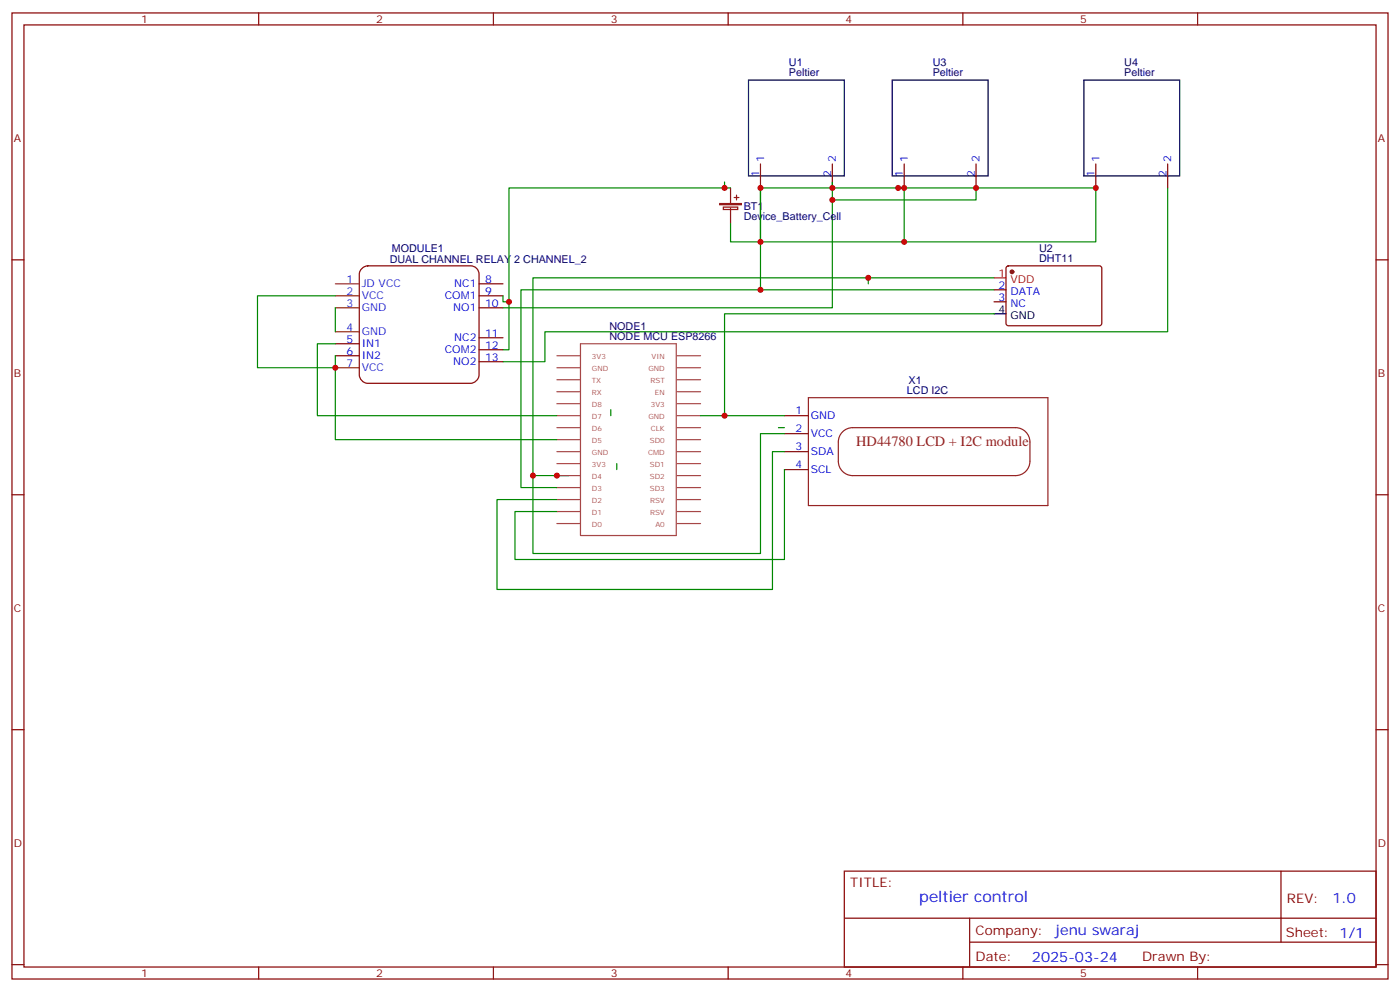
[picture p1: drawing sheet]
<svg xmlns="http://www.w3.org/2000/svg" width="412mm" height="292mm" viewBox="0 0 412 292" stroke-linecap="round" stroke-linejoin="round" font-family="sans-serif">
<g fill="none" stroke="#870000" stroke-width=".35">
<path d="M3.5 3.8h405.4v284.3h-405.4zM7.1 7.3h398.2v277.3h-398.2zM76.2 3.8v3.5M145.3 3.8v3.5M214.5 3.8v3.5M283.6 3.8v3.5M352.8 3.8v3.5M215.2 55.3v3.5M224 48.3v7M245.2 48.3v7M266.3 48.3v7M287.5 48.3v7"/>
<path d="M322.8 48.3v7M344 48.3v7M3.5 76.5h3.6M106.5 79.2l.8-.7 1-.3h30.3a2.47 2.47 0 0 1 2.5 2.5v29.6a2.64 2.64 0 0 1-2.5 2.5h-30.3a2.64 2.64 0 0 1-2.5-2.5v-29.6zM215.2 62.4v3.5M296.6 78.5l.4-.3 27.1 .1 .5 .7-.1 16.5-.7 .4-27-.1-.5-.6v-16.2zM405.3 76.5h3.6M141.1 83.5h7.1M141.1 87.1h7.1M141.1 90.6h7.1M141.1 99.4h7.1M292.8 85.3h3.5"/>
<path d="M292.8 88.8h3.5M98.8 101.2h7M98.8 104.7h7M141.1 106.5h7.1M141.1 102.9h7.1M231.1 122.3h7M231.1 127.6h7M231.1 132.9h7M231.1 138.2h7M3.5 145.6h3.6M405.3 145.6h3.6M3.5 214.8h3.6"/>
<path d="M405.3 214.8h3.6M248.7 256.4h156.6v28.2h-156.6zM377.3 256.4v20.9M248.7 270.2h156.5M285.6 277.3h119.6M285.6 270.2v14.2M3.5 283.9h3.6M76.2 284.6v3.5M145.3 284.6v3.5M214.5 284.6v3.5M283.6 284.6v3.5M352.8 284.6v3.5"/>
<path d="M405.3 283.9h3.6"/>
</g>
<path d="M238.1 117.1h70.6v31.7h-70.6zM247.9 127.4a4.2 4.2 0 0 1 3.3-1.5h48a4.2 4.2 0 0 1 4.2 4.2v5.6a4.2 4.2 0 0 1-4.2 4.3h-48a4.2 4.2 0 0 1-4.3-4.3v-5.6a4.2 4.2 0 0 1 1-2.7z" fill="none" stroke="#8c2424" stroke-width=".35"/>
<path d="M98.8 97.6h7M98.8 87.1h7M98.8 90.6h7M98.8 108.2h7" fill="none" stroke="#930" stroke-width=".35"/>
<path d="M98.8 83.5h7" fill="none" stroke="#933" stroke-width=".35"/>
<circle cx="298.1" cy="80" r=".53" fill="#870000" stroke="#870000" stroke-width=".35"/>
<path d="M292.8 81.8h3.5" fill="none" stroke="#f00" stroke-width=".35"/>
<path d="M220.5 23.6h28.2v28.2h-28.2zM262.8 23.6h28.2v28.2h-28.2zM319.3 23.6h28.2v28.2h-28.2zM292.8 92.4h3.5" fill="none" stroke="#000" stroke-width=".35"/>
<g fill="none" stroke="#008700" stroke-width=".35">
<path d="M213.4 53.6v1.7M215.2 55.3h-65.3v33.5h-1.7v-1.7M224 55.3v15.9h-8.8v-5.3M245.2 53.6v37h-97M264.6 55.3h1.7v15.9h-42.3M287.5 55.3v3.5h-42.3M344 55.3v42.3h-183.5v8.9h-12.3M266.3 71.2h56.5v-15.9h-98.8v30M98.8 87.1h-23v21.1h23M98.8 90.6v7M149.9 88.8v14.1h-1.7M255.8 81.8v1.7"/>
<path d="M292.8 81.8h-135.8v58.2M292.8 85.3h-139.3v58.2h10.5M292.8 92.4h-79.4v29.9M98.8 101.2h-5.3v21.1h70.5M98.8 104.7v24.7h65.2M179.9 120.6v1.7M181.7 136.5v1.7M206.4 122.3h24.7M229.3 125.9h1.8M231.1 127.6h-7.1v35.3h-67v-22.9h10.6M231.1 138.2v26.5h-79.4v-14.1h12.3M231.1 132.9h-3.6v40.6h-81.1v-26.5h17.6"/>
</g>
<g fill="none" stroke="#a64a4a" stroke-width=".35">
<path d="M164 104.7h7M164 118.8h7M164 115.3h7M164 108.2h7M164 111.8h7M171 101.2h28.2v56.4h-28.2zM199.4 104.7h7M199.4 118.8h7M199.4 115.3h7M199.4 108.2h7M199.4 111.8h7M164 136.5h7"/>
<path d="M164 125.9h7M164 132.9h7M164 140h7M164 129.4h7M164 122.3h7M199.4 136.5h7M199.4 125.9h7M199.4 132.9h7M199.4 140h7M199.4 129.4h7M199.4 122.3h7M164 154.1h7"/>
<path d="M164 150.6h7M164 147h7M164 143.5h7M199.4 154.1h7M199.4 150.6h7M199.4 147h7M199.4 143.5h7"/>
</g>
<path d="M212 59.9h6.4v.4h-6.4zM215.2 58.8v1.1M216.3 58.1h1.4M217 57.4v1.4M213.1 61h4.2v.7h-4.2zM215.2 61.3v1.1" fill="none" stroke="#a10000" stroke-width=".35"/>
<g fill="#c00">
<circle cx="164" cy="140" r=".88"/>
<circle cx="157" cy="140" r=".88"/>
<circle cx="213.4" cy="122.3" r=".88"/>
<circle cx="98.8" cy="108.2" r=".88"/>
<circle cx="245.2" cy="55.3" r=".88"/>
<circle cx="245.2" cy="58.8" r=".88"/>
<circle cx="255.8" cy="81.8" r=".88"/>
<circle cx="213.4" cy="55.3" r=".88"/>
<circle cx="149.9" cy="88.8" r=".88"/>
<circle cx="224" cy="71.2" r=".88"/>
<circle cx="266.3" cy="55.3" r=".88"/>
<circle cx="224" cy="85.3" r=".88"/>
<circle cx="287.5" cy="55.3" r=".88"/>
<circle cx="224" cy="55.3" r=".88"/>
<circle cx="264.6" cy="55.3" r=".88"/>
<circle cx="266.3" cy="71.2" r=".88"/>
<circle cx="322.8" cy="55.3" r=".88"/>
</g>
<text font-size="4.6" fill="#00f" x="270.8" y="265.4">peltier control</text>
<text font-size="4.2" fill="#8d2323" x="252.2" y="131.2">HD44780 LCD + I2C module</text>
<g font-size="4.2" fill="#00f">
<text x="392.5" y="265.7">1.0</text>
<text x="310.9" y="275.2">jenu swaraj</text>
<text x="304" y="283">2025-03-24</text>
</g>
<g font-size="3.9" fill="#800">
<text x="250.5" y="261">TITLE:</text>
<text x="379.1" y="265.7">REV:</text>
<text x="287.4" y="275.2">Company:</text>
<text x="378.7" y="275.8">Sheet: 1/1</text>
<text x="287.4" y="282.9">Date:</text>
<text x="336.4" y="282.9">Drawn By:</text>
</g>
<g font-size="3.2" fill="#800">
<text x="41.6" y="6.8">1</text>
<text x="110.8" y="6.8">2</text>
<text x="179.9" y="6.8">3</text>
<text x="249.1" y="6.8">4</text>
<text x="318.2" y="6.8">5</text>
<text x="4.1" y="41.9">A</text>
<text x="405.9" y="41.9">A</text>
<text x="4.1" y="111.1">B</text>
<text x="405.9" y="111.1">B</text>
<text x="4.1" y="180.2">C</text>
<text x="405.9" y="180.2">C</text>
<text x="4.1" y="249.3">D</text>
<text x="405.9" y="249.3">D</text>
<text x="41.6" y="287.6">1</text>
<text x="110.8" y="287.6">2</text>
<text x="179.9" y="287.6">3</text>
<text x="249.1" y="287.6">4</text>
<text x="318.2" y="287.6">5</text>
</g>
<g font-size="3.2" fill="#000080">
<text x="232.4" y="22.5">Peltier</text>
<text x="232.4" y="19.6">U1</text>
<text x="274.7" y="22.5">Peltier</text>
<text x="274.7" y="19.6">U3</text>
<text x="331.2" y="22.5">Peltier</text>
<text x="331.2" y="19.6">U4</text>
<text x="219.1" y="64.7">Device_Battery_Cell</text>
<text x="219.1" y="61.8">BT1</text>
<text x="114.8" y="77.4">DUAL CHANNEL RELAY 2 CHANNEL_2</text>
<text x="115.4" y="74.2">MODULE1</text>
<text x="306.1" y="77.2">DHT11</text>
<text x="306.1" y="74.2">U2</text>
<text x="179.5" y="100.1">NODE MCU ESP8266</text>
<text x="179.5" y="97.2">NODE1</text>
<text x="267.7" y="113">X1</text>
<text x="267.1" y="116">LCD I2C</text>
</g>
<g font-size="3.2" fill="#00f">
<text x="225.1" y="47.6" transform="rotate(-90 225.1 47.6)">1</text>
<text x="246.2" y="47.6" transform="rotate(-90 246.2 47.6)">2</text>
<text x="267.4" y="47.6" transform="rotate(-90 267.4 47.6)">1</text>
<text x="288.6" y="47.6" transform="rotate(-90 288.6 47.6)">2</text>
<text x="323.8" y="47.6" transform="rotate(-90 323.8 47.6)">1</text>
<text x="345" y="47.6" transform="rotate(-90 345 47.6)">2</text>
<text x="223.7" y="52" transform="rotate(-90 223.7 52)">1</text>
<text x="244.8" y="52" transform="rotate(-90 244.8 52)">2</text>
<text x="266" y="52" transform="rotate(-90 266 52)">1</text>
<text x="287.2" y="52" transform="rotate(-90 287.2 52)">2</text>
<text x="322.4" y="52" transform="rotate(-90 322.4 52)">1</text>
<text x="343.6" y="52" transform="rotate(-90 343.6 52)">2</text>
<text x="142.9" y="83.2">8</text>
<text x="131" y="88.1">COM1</text>
<text x="133.8" y="84.6">NC1</text>
<text x="142.9" y="86.7">9</text>
<text x="294.1" y="84.9">2</text>
<text x="294.1" y="88.5">3</text>
<text x="297.6" y="86.7">DATA</text>
<text x="133.5" y="91.7">NO1</text>
<text x="142.9" y="90.2">10</text>
<text x="297.6" y="90.2">NC</text>
<text x="102.1" y="100.8">5</text>
<text x="133.8" y="100.5">NC2</text>
<text x="142.9" y="99.1">11</text>
<text x="102.1" y="104.4">6</text>
<text x="106.5" y="102.2">IN1</text>
<text x="106.5" y="105.8">IN2</text>
<text x="131" y="104">COM2</text>
<text x="133.5" y="107.5">NO2</text>
<text x="142.9" y="106.1">13</text>
<text x="142.9" y="102.6">12</text>
<text x="234.3" y="122">1</text>
<text x="238.8" y="123.4">GND</text>
<text x="234.3" y="127.3">2</text>
<text x="238.8" y="128.7">VCC</text>
<text x="234.3" y="132.6">3</text>
<text x="234.3" y="137.9">4</text>
<text x="238.8" y="134">SDA</text>
<text x="238.8" y="139.3">SCL</text>
</g>
<g font-size="3.2" fill="#03f">
<text x="102.1" y="83.2">1</text>
<text x="102.1" y="86.7">2</text>
<text x="106.5" y="84.6">JD VCC</text>
<text x="106.5" y="88.1">VCC</text>
<text x="102.1" y="90.2">3</text>
<text x="106.5" y="91.7">GND</text>
<text x="102.1" y="97.3">4</text>
<text x="106.5" y="98.7">GND</text>
<text x="102.1" y="107.9">7</text>
<text x="106.5" y="109.3">VCC</text>
</g>
<g font-size="3.2" fill="#f00">
<text x="294.1" y="81.4">1</text>
<text x="297.6" y="83.2">VDD</text>
</g>
<g font-size="3.2">
<text x="294.1" y="92">4</text>
<text x="297.6" y="93.8">GND</text>
</g>
<g font-size="2.1" fill="#a54b4b">
<text x="174.3" y="105.7">3V3</text>
<text x="191.9" y="105.7">VIN</text>
<text x="174.3" y="109.3">GND</text>
<text x="174.3" y="112.8">TX</text>
<text x="191" y="109.3">GND</text>
<text x="191.6" y="112.8">RST</text>
<text x="174.3" y="119.9">D8</text>
<text x="174.3" y="116.3">RX</text>
<text x="191.7" y="119.9">3V3</text>
<text x="192.9" y="116.3">EN</text>
<text x="174.3" y="123.4">D7</text>
<text x="191" y="123.4">GND</text>
<text x="174.3" y="130.4">D5</text>
<text x="174.3" y="126.9">D6</text>
<text x="191.4" y="130.4">SD0</text>
<text x="191.7" y="126.9">CLK</text>
<text x="174.3" y="137.5">3V3</text>
<text x="174.3" y="134">GND</text>
<text x="191" y="134">CMD</text>
<text x="191.4" y="137.5">SD1</text>
<text x="174.3" y="141">D4</text>
<text x="191.4" y="141">SD2</text>
<text x="174.3" y="148.1">D2</text>
<text x="174.3" y="144.6">D3</text>
<text x="191.4" y="144.6">SD3</text>
<text x="191.5" y="148.1">RSV</text>
<text x="174.3" y="155.1">D0</text>
<text x="174.3" y="151.6">D1</text>
<text x="191.5" y="151.6">RSV</text>
<text x="193.1" y="155.1">A0</text>
</g>
</svg>
